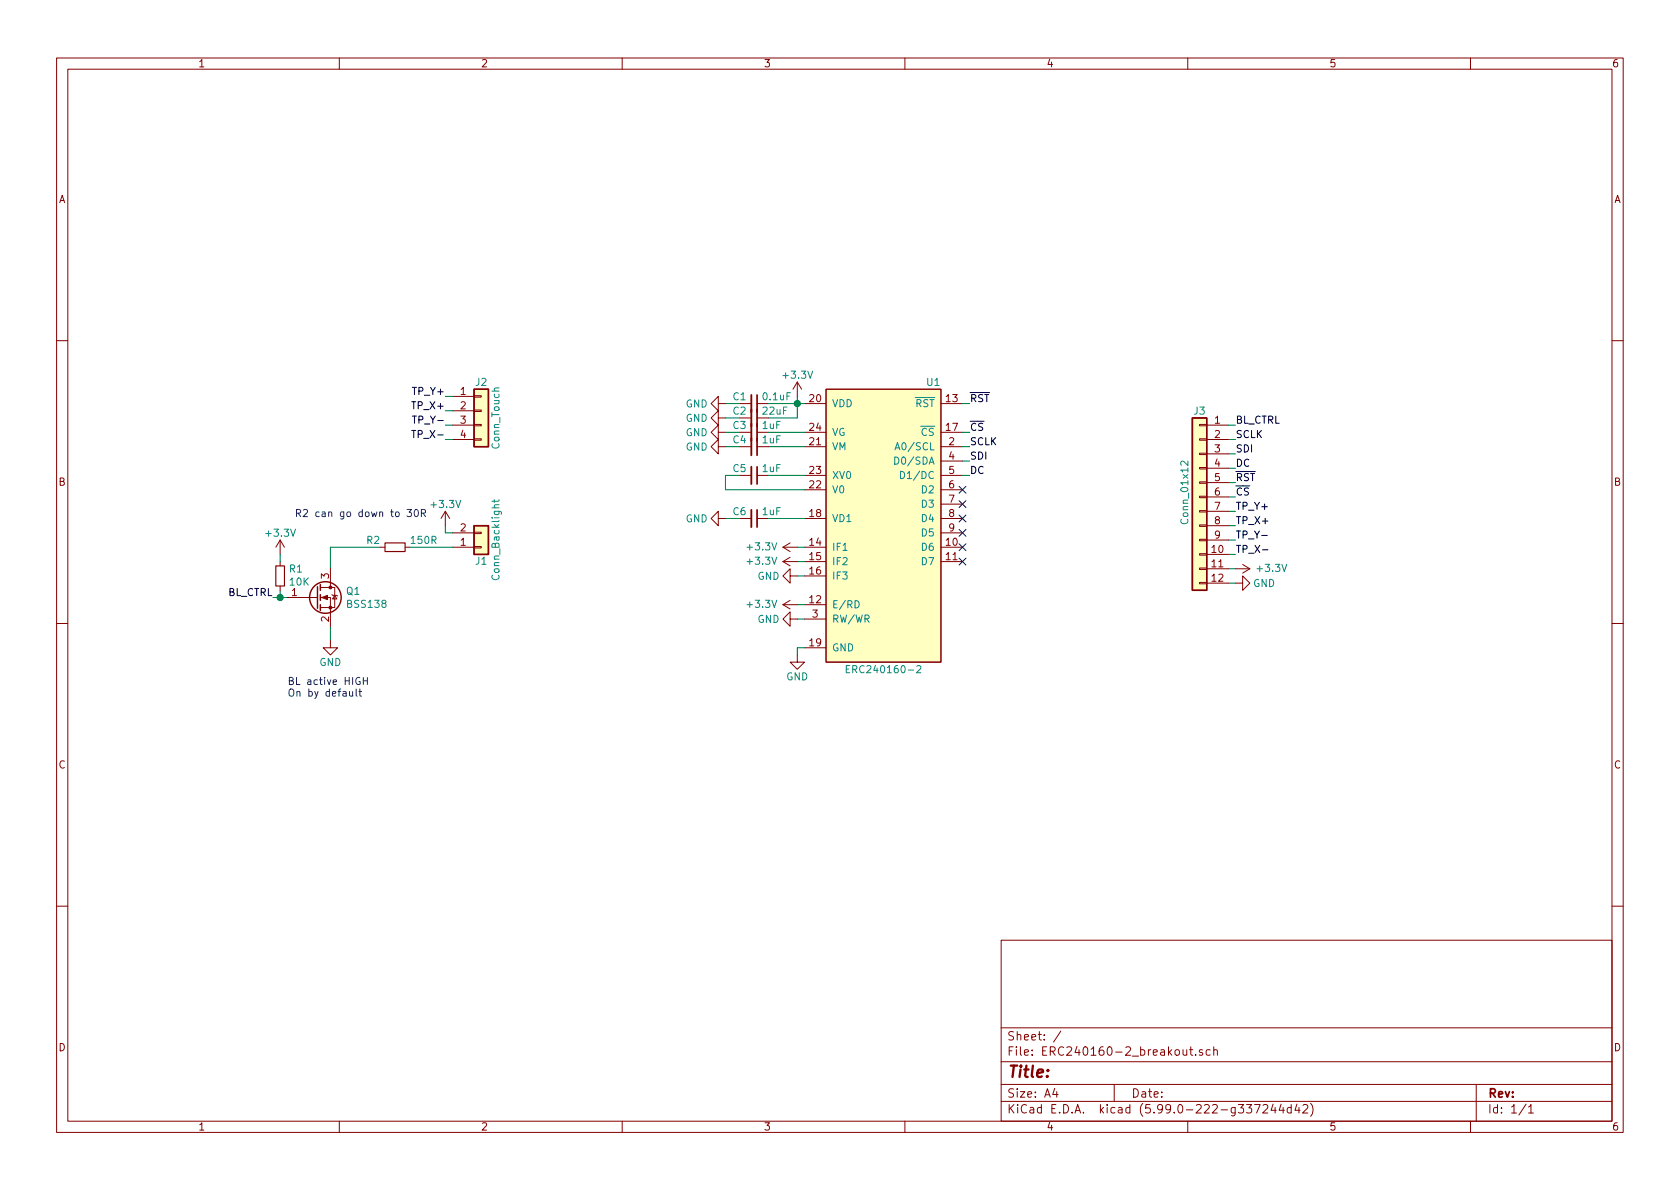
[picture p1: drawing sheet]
EESchema Schematic File Version 5
EELAYER 30 0
EELAYER END
$Descr A4 11693 8268
encoding utf-8
Sheet 1 1
Title ""
Date ""
Rev ""
Comp ""
Comment1 ""
Comment2 ""
Comment3 ""
Comment4 ""
Comment5 ""
Comment6 ""
Comment7 ""
Comment8 ""
Comment9 ""
$EndDescr
$Comp
L Display_Graphic_Extra:ERC240160-2-Inverted U1
U 1 1
P 6150 3650
F 0 "U1" H 6550 4650 50  0000 R CNN
F 1 "ERC240160-2" H 6150 2650 50  0000 C CNN
F 2 "Connector_FFC-FPC:Hirose_FH12-25S-0.5SH_1x25-1MP_P0.50mm_Horizontal" H 8450 2350 50  0001 C CNN
F 3 "https://www.buydisplay.com/download/interfacing/ERC240160-2_Interfacing.pdf" H 6150 2550 50  0001 C CNN
	1    6150 3650
	1    0    0    -1  
$EndComp
Wire Wire Line
	5600 2800 5550 2800
Wire Wire Line
	5550 2800 5550 2750
Wire Wire Line
	6700 2800 6750 2800
Wire Wire Line
	6700 3000 6750 3000
Wire Wire Line
	6700 3100 6750 3100
Wire Wire Line
	6700 3200 6750 3200
Wire Wire Line
	6700 3300 6750 3300
NoConn ~ 6700 3400
NoConn ~ 6700 3500
NoConn ~ 6700 3600
NoConn ~ 6700 3700
NoConn ~ 6700 3800
NoConn ~ 6700 3900
Wire Wire Line
	5600 4500 5550 4500
Wire Wire Line
	5550 4500 5550 4550
Wire Wire Line
	5600 4200 5550 4200
Wire Wire Line
	5600 4300 5550 4300
Wire Wire Line
	5600 3800 5550 3800
Wire Wire Line
	5600 3900 5550 3900
Wire Wire Line
	5600 4000 5550 4000
$Comp
L power:GND #PWR015
U 1 1
P 5550 4550
F 0 "#PWR015" H 5550 4300 50  0001 C CNN
F 1 "GND" H 5550 4400 50  0000 C CNN
F 2 "" H 5550 4550 50  0001 C CNN
F 3 "" H 5550 4550 50  0001 C CNN
	1    5550 4550
	1    0    0    -1  
$EndComp
$Comp
L power:+3.3V #PWR09
U 1 1
P 5550 2750
F 0 "#PWR09" H 5550 2600 50  0001 C CNN
F 1 "+3.3V" H 5550 2900 50  0000 C CNN
F 2 "" H 5550 2750 50  0001 C CNN
F 3 "" H 5550 2750 50  0001 C CNN
	1    5550 2750
	1    0    0    -1  
$EndComp
$Comp
L Device:C_Small C3
U 1 1
P 5250 3000
F 0 "C3" V 5200 2950 50  0000 R CNN
F 1 "1uF" V 5200 3050 50  0000 L CNN
F 2 "Capacitor_SMD:C_0603_1608Metric" H 5250 3000 50  0001 C CNN
F 3 "~" H 5250 3000 50  0001 C CNN
	1    5250 3000
	0    1    1    0   
$EndComp
Wire Wire Line
	5350 3000 5600 3000
Wire Wire Line
	5350 3100 5600 3100
$Comp
L Device:C_Small C4
U 1 1
P 5250 3100
F 0 "C4" V 5200 3050 50  0000 R CNN
F 1 "1uF" V 5200 3150 50  0000 L CNN
F 2 "Capacitor_SMD:C_0603_1608Metric" H 5250 3100 50  0001 C CNN
F 3 "~" H 5250 3100 50  0001 C CNN
	1    5250 3100
	0    1    1    0   
$EndComp
$Comp
L power:GND #PWR06
U 1 1
P 5050 3000
F 0 "#PWR06" H 5050 2750 50  0001 C CNN
F 1 "GND" V 5050 2800 50  0000 C CNN
F 2 "" H 5050 3000 50  0001 C CNN
F 3 "" H 5050 3000 50  0001 C CNN
	1    5050 3000
	0    1    1    0   
$EndComp
Wire Wire Line
	5050 3400 5050 3300
$Comp
L Device:C_Small C5
U 1 1
P 5250 3300
F 0 "C5" V 5200 3250 50  0000 R CNN
F 1 "1uF" V 5200 3350 50  0000 L CNN
F 2 "Capacitor_SMD:C_0603_1608Metric" H 5250 3300 50  0001 C CNN
F 3 "~" H 5250 3300 50  0001 C CNN
	1    5250 3300
	0    1    1    0   
$EndComp
Wire Wire Line
	5050 3300 5150 3300
Wire Wire Line
	5350 3300 5600 3300
Wire Wire Line
	5050 3000 5150 3000
Wire Wire Line
	5050 3100 5150 3100
$Comp
L power:GND #PWR07
U 1 1
P 5050 3100
F 0 "#PWR07" H 5050 2850 50  0001 C CNN
F 1 "GND" V 5050 2900 50  0000 C CNN
F 2 "" H 5050 3100 50  0001 C CNN
F 3 "" H 5050 3100 50  0001 C CNN
	1    5050 3100
	0    1    1    0   
$EndComp
$Comp
L Device:C_Small C1
U 1 1
P 5250 2800
F 0 "C1" V 5200 2750 50  0000 R CNN
F 1 "0.1uF" V 5200 2850 50  0000 L CNN
F 2 "Capacitor_SMD:C_0603_1608Metric" H 5250 2800 50  0001 C CNN
F 3 "~" H 5250 2800 50  0001 C CNN
	1    5250 2800
	0    1    1    0   
$EndComp
Wire Wire Line
	5350 2800 5550 2800
Connection ~ 5550 2800
Wire Wire Line
	5150 2800 5050 2800
$Comp
L power:GND #PWR04
U 1 1
P 5050 2800
F 0 "#PWR04" H 5050 2550 50  0001 C CNN
F 1 "GND" V 5050 2600 50  0000 C CNN
F 2 "" H 5050 2800 50  0001 C CNN
F 3 "" H 5050 2800 50  0001 C CNN
	1    5050 2800
	0    1    1    0   
$EndComp
Wire Wire Line
	5050 3400 5600 3400
$Comp
L Device:C_Small C6
U 1 1
P 5250 3600
F 0 "C6" V 5200 3550 50  0000 R CNN
F 1 "1uF" V 5200 3650 50  0000 L CNN
F 2 "Capacitor_SMD:C_0603_1608Metric" H 5250 3600 50  0001 C CNN
F 3 "~" H 5250 3600 50  0001 C CNN
	1    5250 3600
	0    1    1    0   
$EndComp
Wire Wire Line
	5350 3600 5600 3600
Wire Wire Line
	5050 3600 5150 3600
$Comp
L power:GND #PWR08
U 1 1
P 5050 3600
F 0 "#PWR08" H 5050 3350 50  0001 C CNN
F 1 "GND" V 5050 3400 50  0000 C CNN
F 2 "" H 5050 3600 50  0001 C CNN
F 3 "" H 5050 3600 50  0001 C CNN
	1    5050 3600
	0    1    1    0   
$EndComp
$Comp
L power:+3.3V #PWR013
U 1 1
P 5550 4200
F 0 "#PWR013" H 5550 4050 50  0001 C CNN
F 1 "+3.3V" V 5550 4450 50  0000 C CNN
F 2 "" H 5550 4200 50  0001 C CNN
F 3 "" H 5550 4200 50  0001 C CNN
	1    5550 4200
	0    -1   -1   0   
$EndComp
$Comp
L power:GND #PWR014
U 1 1
P 5550 4300
F 0 "#PWR014" H 5550 4050 50  0001 C CNN
F 1 "GND" V 5550 4100 50  0000 C CNN
F 2 "" H 5550 4300 50  0001 C CNN
F 3 "" H 5550 4300 50  0001 C CNN
	1    5550 4300
	0    1    1    0   
$EndComp
$Comp
L power:GND #PWR012
U 1 1
P 5550 4000
F 0 "#PWR012" H 5550 3750 50  0001 C CNN
F 1 "GND" V 5550 3800 50  0000 C CNN
F 2 "" H 5550 4000 50  0001 C CNN
F 3 "" H 5550 4000 50  0001 C CNN
	1    5550 4000
	0    1    1    0   
$EndComp
$Comp
L power:+3.3V #PWR011
U 1 1
P 5550 3900
F 0 "#PWR011" H 5550 3750 50  0001 C CNN
F 1 "+3.3V" V 5550 4150 50  0000 C CNN
F 2 "" H 5550 3900 50  0001 C CNN
F 3 "" H 5550 3900 50  0001 C CNN
	1    5550 3900
	0    -1   -1   0   
$EndComp
$Comp
L power:+3.3V #PWR010
U 1 1
P 5550 3800
F 0 "#PWR010" H 5550 3650 50  0001 C CNN
F 1 "+3.3V" V 5550 4050 50  0000 C CNN
F 2 "" H 5550 3800 50  0001 C CNN
F 3 "" H 5550 3800 50  0001 C CNN
	1    5550 3800
	0    -1   -1   0   
$EndComp
$Comp
L Connector_Generic:Conn_01x02 J1
U 1 1
P 3350 3800
F 0 "J1" H 3350 3900 50  0000 C CNN
F 1 "Conn_Backlight" V 3450 3750 50  0000 C CNN
F 2 "Connector_JST:JST_PH_S2B-PH-SM4-TB_1x02-1MP_P2.00mm_Horizontal" H 3350 3800 50  0001 C CNN
F 3 "~" H 3350 3800 50  0001 C CNN
	1    3350 3800
	1    0    0    1   
$EndComp
$Comp
L Connector_Generic:Conn_01x04 J2
U 1 1
P 3350 2850
F 0 "J2" H 3350 3050 50  0000 C CNN
F 1 "Conn_Touch" V 3450 2800 50  0000 C CNN
F 2 "Connector_FFC-FPC:Molex_200528-0040_1x04-1MP_P1.00mm_Horizontal" H 3350 2850 50  0001 C CNN
F 3 "~" H 3350 2850 50  0001 C CNN
	1    3350 2850
	1    0    0    -1  
$EndComp
Wire Wire Line
	3150 2750 3100 2750
Wire Wire Line
	3150 2850 3100 2850
Wire Wire Line
	3150 2950 3100 2950
Wire Wire Line
	3150 3050 3100 3050
Text Label 3100 3050 2    50   ~ 0
TP_X-
Text Label 3100 2950 2    50   ~ 0
TP_Y-
Text Label 3100 2850 2    50   ~ 0
TP_X+
Text Label 3100 2750 2    50   ~ 0
TP_Y+
Text Label 6750 2800 0    50   ~ 0
~RST~
Text Label 6750 3000 0    50   ~ 0
~CS~
Text Label 6750 3100 0    50   ~ 0
SCLK
Text Label 6750 3200 0    50   ~ 0
SDI
Text Label 6750 3300 0    50   ~ 0
DC
$Comp
L Device:C_Small C2
U 1 1
P 5250 2900
F 0 "C2" V 5200 2850 50  0000 R CNN
F 1 "22uF" V 5200 2950 50  0000 L CNN
F 2 "Capacitor_SMD:C_0603_1608Metric" H 5250 2900 50  0001 C CNN
F 3 "~" H 5250 2900 50  0001 C CNN
	1    5250 2900
	0    1    1    0   
$EndComp
Wire Wire Line
	5350 2900 5550 2900
Wire Wire Line
	5550 2900 5550 2800
Wire Wire Line
	5150 2900 5050 2900
$Comp
L power:GND #PWR05
U 1 1
P 5050 2900
F 0 "#PWR05" H 5050 2650 50  0001 C CNN
F 1 "GND" V 5050 2700 50  0000 C CNN
F 2 "" H 5050 2900 50  0001 C CNN
F 3 "" H 5050 2900 50  0001 C CNN
	1    5050 2900
	0    1    1    0   
$EndComp
$Comp
L power:+3.3V #PWR016
U 1 1
P 8600 3950
F 0 "#PWR016" H 8600 3800 50  0001 C CNN
F 1 "+3.3V" V 8600 4200 50  0000 C CNN
F 2 "" H 8600 3950 50  0001 C CNN
F 3 "" H 8600 3950 50  0001 C CNN
	1    8600 3950
	0    1    -1   0   
$EndComp
$Comp
L power:GND #PWR017
U 1 1
P 8600 4050
F 0 "#PWR017" H 8600 3800 50  0001 C CNN
F 1 "GND" V 8600 3850 50  0000 C CNN
F 2 "" H 8600 4050 50  0001 C CNN
F 3 "" H 8600 4050 50  0001 C CNN
	1    8600 4050
	0    -1   1    0   
$EndComp
Wire Wire Line
	8600 3150 8550 3150
Wire Wire Line
	8600 3550 8550 3550
Wire Wire Line
	8600 3750 8550 3750
Wire Wire Line
	8600 3350 8550 3350
Wire Wire Line
	8600 3450 8550 3450
Wire Wire Line
	8600 4050 8550 4050
Wire Wire Line
	8600 3050 8550 3050
Wire Wire Line
	8600 3250 8550 3250
Wire Wire Line
	8600 3950 8550 3950
Wire Wire Line
	8600 3850 8550 3850
Wire Wire Line
	8600 3650 8550 3650
Text Label 8600 3550 0    50   ~ 0
TP_Y+
Text Label 8600 3750 0    50   ~ 0
TP_Y-
Text Label 8600 3650 0    50   ~ 0
TP_X+
Text Label 8600 3150 0    50   ~ 0
SDI
Text Label 8600 3250 0    50   ~ 0
DC
Text Label 8600 3850 0    50   ~ 0
TP_X-
Text Label 8600 3350 0    50   ~ 0
~RST~
Text Label 8600 3050 0    50   ~ 0
SCLK
Text Label 8600 3450 0    50   ~ 0
~CS~
$Comp
L Connector_Generic:Conn_01x12 J3
U 1 1
P 8350 3450
F 0 "J3" H 8350 4050 50  0000 C CNN
F 1 "Conn_01x12" V 8450 3250 50  0000 L CNN
F 2 "Connector_PinHeader_2.54mm:PinHeader_1x12_P2.54mm_Vertical" H 8350 3450 50  0001 C CNN
F 3 "~" H 8350 3450 50  0001 C CNN
	1    8350 3450
	-1   0    0    -1  
$EndComp
Text Notes 2000 4850 0    50   ~ 0
BL active HIGH\nOn by default
Connection ~ 1950 4150
Wire Wire Line
	2000 4150 1950 4150
Wire Wire Line
	2300 4350 2300 4450
Wire Wire Line
	1950 4150 1950 4100
Wire Wire Line
	2300 3800 2650 3800
Wire Wire Line
	2300 3800 2300 3950
Wire Wire Line
	1950 4150 1900 4150
$Comp
L Device:R_Small R2
U 1 1
P 2750 3800
F 0 "R2" V 2700 3700 50  0000 R CNN
F 1 "150R" V 2700 3900 50  0000 L CNN
F 2 "Resistor_SMD:R_0603_1608Metric" H 2750 3800 50  0001 C CNN
F 3 "~" H 2750 3800 50  0001 C CNN
	1    2750 3800
	0    1    1    0   
$EndComp
$Comp
L Transistor_FET:BSS138 Q?
U 1 1
P 2200 4150
AR Path="/5CD35331/5CDF9A4F" Ref="Q?"  Part="1" 
AR Path="/5CDC44BE/5CDF9A4F" Ref="Q?"  Part="1" 
AR Path="/5CDF9A4F" Ref="Q1"  Part="1" 
F 0 "Q1" H 2406 4196 50  0000 L CNN
F 1 "BSS138" H 2406 4105 50  0000 L CNN
F 2 "Package_TO_SOT_SMD:SOT-23" H 2400 4075 50  0001 L CIN
F 3 "https://www.fairchildsemi.com/datasheets/BS/BSS138.pdf" H 2200 4150 50  0001 L CNN
	1    2200 4150
	1    0    0    -1  
$EndComp
$Comp
L Device:R_Small R?
U 1 1
P 1950 4000
AR Path="/5CD35331/5CDF9A60" Ref="R?"  Part="1" 
AR Path="/5CDC44BE/5CDF9A60" Ref="R?"  Part="1" 
AR Path="/5CDF9A60" Ref="R1"  Part="1" 
F 0 "R1" H 1892 3954 50  0000 R CNN
F 1 "10K" H 1892 4045 50  0000 R CNN
F 2 "Resistor_SMD:R_0603_1608Metric" H 1950 4000 50  0001 C CNN
F 3 "~" H 1950 4000 50  0001 C CNN
	1    1950 4000
	-1   0    0    1   
$EndComp
$Comp
L power:GND #PWR?
U 1 1
P 2300 4450
AR Path="/5CD35331/5CDF9A56" Ref="#PWR?"  Part="1" 
AR Path="/5CDC44BE/5CDF9A56" Ref="#PWR?"  Part="1" 
AR Path="/5CDF9A56" Ref="#PWR02"  Part="1" 
F 0 "#PWR02" H 2300 4200 50  0001 C CNN
F 1 "GND" H 2300 4300 50  0000 C CNN
F 2 "" H 2300 4450 50  0001 C CNN
F 3 "" H 2300 4450 50  0001 C CNN
	1    2300 4450
	1    0    0    -1  
$EndComp
$Comp
L power:+3.3V #PWR01
U 1 1
P 1950 3850
F 0 "#PWR01" H 1950 3700 50  0001 C CNN
F 1 "+3.3V" H 1950 4000 50  0000 C CNN
F 2 "" H 1950 3850 50  0001 C CNN
F 3 "" H 1950 3850 50  0001 C CNN
	1    1950 3850
	1    0    0    -1  
$EndComp
Wire Wire Line
	2850 3800 3150 3800
Text Notes 2050 3600 0    50   ~ 0
R2 can go down to 30R
Text Label 1900 4150 2    50   ~ 0
BL_CTRL
Text Label 8600 2950 0    50   ~ 0
BL_CTRL
Wire Wire Line
	8550 2950 8600 2950
Wire Wire Line
	3150 3700 3100 3700
Wire Wire Line
	3100 3700 3100 3650
Wire Wire Line
	1950 3850 1950 3900
$Comp
L power:+3.3V #PWR0101
U 1 1
P 3100 3650
F 0 "#PWR0101" H 3100 3500 50  0001 C CNN
F 1 "+3.3V" H 3100 3800 50  0000 C CNN
F 2 "" H 3100 3650 50  0001 C CNN
F 3 "" H 3100 3650 50  0001 C CNN
	1    3100 3650
	1    0    0    -1  
$EndComp
$EndSCHEMATC
